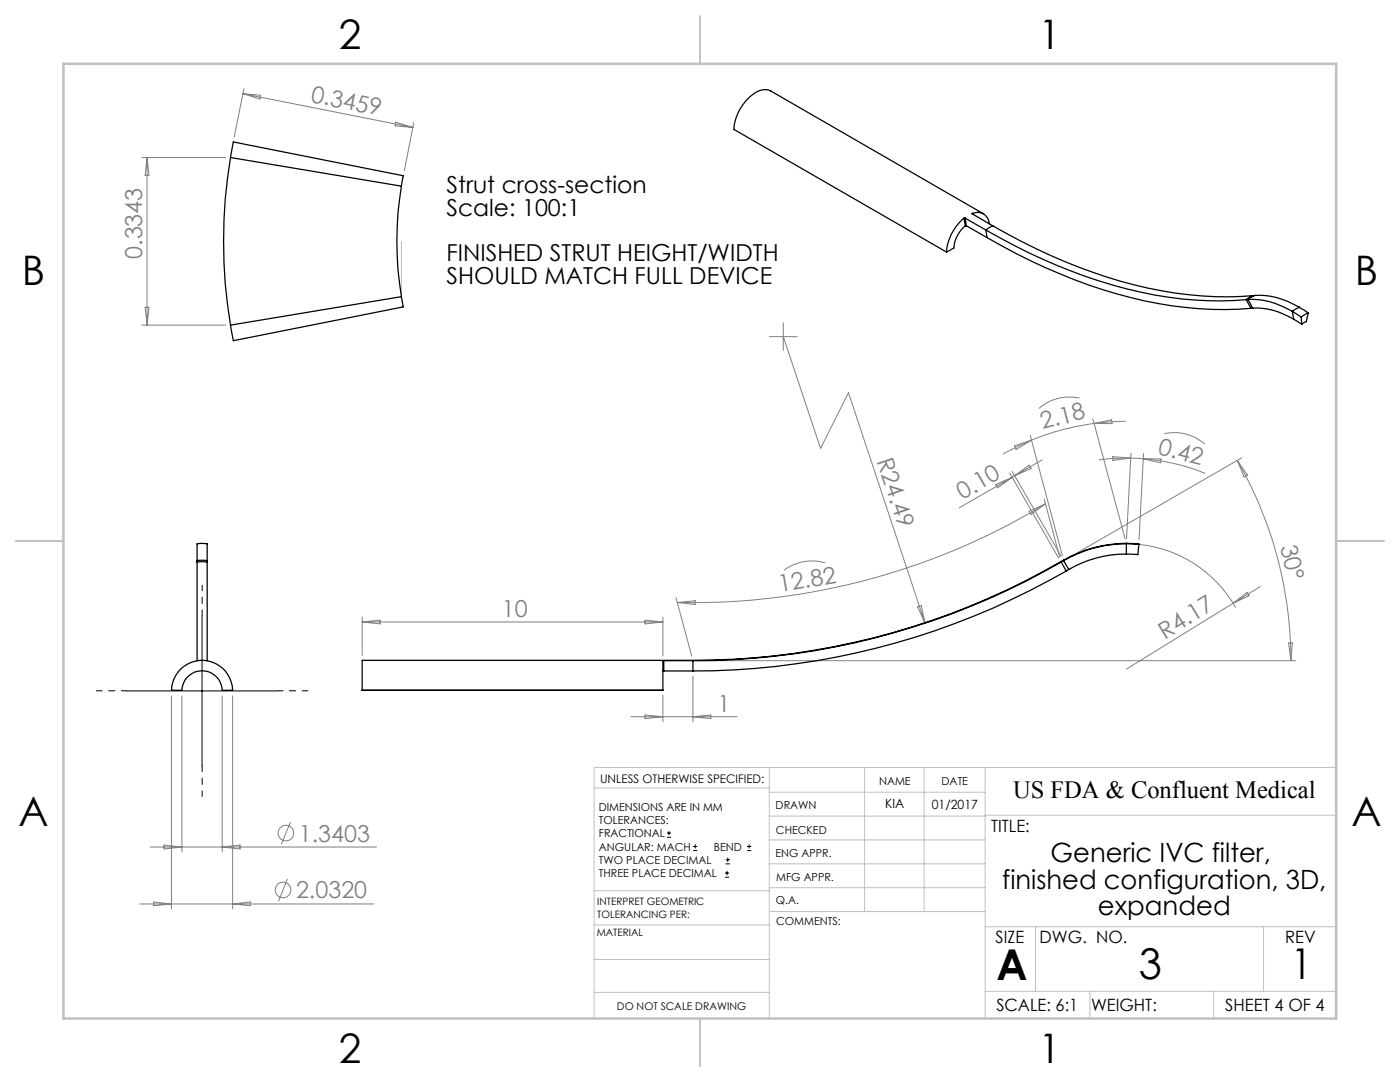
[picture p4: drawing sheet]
<svg xmlns="http://www.w3.org/2000/svg" width="279mm" height="216mm" viewBox="0 0 279 216" stroke-linecap="round" stroke-linejoin="round" font-family="sans-serif">
<g fill="none" stroke="#808080" stroke-width=".2">
<path d="M48.5 18.7l33.9 6.7M48.5 18.7l3.5 .3-.1 .8zM48.7 17.7l-2 9.6M28.3 31.4h16.7M29.4 31.4v33.5M29.4 31.4l.3 3.6h-.7zM79 24.4l3.4 1-3.6-.3zM82.6 24.4l-1.9 9.7M28.3 64.9h16.7M29 61.3h.7l-.3 3.6zM153.6 67.2h5.5M156.3 67.2l7.5 22.3 5.5-11.1 15.3 46"/>
<path d="M156.3 64.4v5.5M215.4 79.4a9.3 9.3 0 0 0-8 2.1M198.7 96.7l3.3-1.5-2.9 2.1zM201.5 94.4l9.7 16.9M202 94.1l9.8 16.9M202 95.2l-10.5 6.1M202.5 89l3.3-1.2-3 1.9zM202.5 94.9l-.5 .3M202.5 94.9l2.9-2.1 .4 .7zM205.6 86.9l6.4 24M205.8 87.8l-2.1 1-3.5 1.8M208 91.8l-5.5 3.1"/>
<path d="M208.4 99.6l3.1 11.6M218.1 83.5l6.4 24M218.4 84.5l3.5-.7v.7zM218.4 84.5a48.5 48.5 0 0 0-12.6 3.3M222.1 91.1l3.5 .3-3.5 .5zM224.7 84.1l-3.2 .1-3.1 .3M225.6 91.4l2.5 .1M225.6 91.4l-3.9 .1-2.4 .3M225.7 90.4l-.9 17.1M228.1 91.5a41.9 41.9 0 0 1 12.5 3M228.1 91.5l3.6 .1-.1 .8zM228.2 90.5l-.9 17.1"/>
<path d="M232.3 86.5a9.4 9.4 0 0 1 8.1 2.1M246.9 91.9a79.8 79.8 0 0 1 10.7 39.9M246.9 91.9l2.1 2.9-.7 .4zM247.8 91.4l-34.7 20M134.9 119.2l3.1 11.7M164.7 112.3a9.3 9.3 0 0 0-8.2 1.5M205.4 102l3.2-1.5-2.8 2.2zM208.6 100.5a135.5 135.5 0 0 1-73.4 19.7M225.8 108.5a25.2 25.2 0 0 1 20.8 12.7M251.5 117.1l-5.4 3.3M34.2 138.9v42.5M36.3 138.9v31.1"/>
<path d="M44.3 138.9v31.1M46.4 138.9v42.5M72.3 123.1v7.7M72.3 124.1h60M72.3 124.1l3.5-.3v.7zM128.7 123.8l3.6 .3-3.6 .4zM132.3 123.1v7.8M132.3 138.7v5.3M135.2 120.2l3.5-.3v.7zM138.3 134.9v9.1M139.3 131.8h119.3M183.1 121.1l.8-.2 .7 3.5z"/>
<path d="M246.1 120.4l-21.3 13.1M246.1 120.4l2.8-2.2 .4 .7zM257.2 128.3h.7l-.3 3.5zM125.9 143h21.2M128.7 142.7l3.6 .3-3.6 .4zM138.3 143l3.6-.3v.7zM30 169h45.1M30.7 180l3.5 .4-3.5 .3zM32.7 168.6l3.6 .4-3.6 .4zM44.3 169l3.6-.4v.8zM57.4 175.4l-1.8 4.4M58 164l-1.8 4.5"/>
<path d="M27.9 180.4h46.7M46.4 180.4l3.6-.4v.7z"/>
<circle cx="56.5" cy="177.6" r="1.55"/>
<circle cx="57.1" cy="166.2" r="1.56"/>
</g>
<g fill="none" stroke="#000" stroke-width=".2">
<path d="M25.3 137.9h30M40.3 122.9v30M133.1 167.1h.8M133.1 166.2h.8M133.5 165.8v.9M138.3 169.7h.8M138.3 168.9h.8M138.7 168.5v.8M144.7 175h.8M144.7 174.2h.8M144.8 172.4h.9M144.8 171.6h.9"/>
<path d="M145.1 173.8v.8M145.2 171.1v.9M149.1 169.7h.8M149.1 168.9h.8M149.5 168.5v.8"/>
</g>
<path d="M25.3 137.8h-6.1M40.3 122.8v-6.1M55.3 137.8h6.1M40.3 152.8v6.1" fill="none" stroke="#000" stroke-width=".2" stroke-dasharray="15.2 1.3 1.3 1.3" stroke-dashoffset="14.1"/>
<g fill="none" stroke="#c0c0c0" stroke-width=".2">
<path d="M80.1 48.2v11M118.6 157.2h34.9M153.5 153.1v50.1M153.5 158.1h43.1M172.5 153.1v28.8M184.4 153.1v28.8M196.6 153.1v50.1M266.7 153.1h-148.1v50.1M118.6 177.7h35M153.5 167.6h43.1M153.5 162.8h43.1M153.5 172.4h43.1"/>
<path d="M153.5 177.1h43.1M196.6 162.7h70.1M118.6 198h34.9M118.6 191.5h34.9M118.6 184.6h35M153.6 181.9h43M196.6 197.8h70.1M196.6 184.9h70.1M206.7 184.9v12.9M217.5 197.8v5.4M242.2 197.8v5.4M252.2 184.9v12.9"/>
</g>
<path d="M139.7 3.2v9.5M3.1 107.9h9.6M266.7 107.9h9.5M139.7 203.2v9.6" fill="none" stroke="#c0c0c0" stroke-width=".25"/>
<path d="M12.7 12.7h254v190.5h-254z" fill="none" stroke="#c0c0c0" stroke-width=".5"/>
<g fill="none" stroke="#000" stroke-width=".25">
<path d="M46 31.4a102.3 102.3 0 0 0 0 33.5M46 31.4l.6-3.1 33.9 6.8-.4 2M46 31.4l34.1 5.7M80.1 37.1a66.7 66.7 0 0 0 0 22.1M80.1 59.2l.4 2-33.9 6.8-.6-3.1M80.1 59.2l-34.1 5.7M192.4 43.5h.2M192.4 43.5a9.6 9.6 0 0 0-3.5 6.8M192.4 43.5l.3 1.5M192.6 43.5l4.1 2.4M192.6 43.5l.3 1.5M192.7 45h.2"/>
<path d="M192.7 45a6.5 6.5 0 0 0-2.3 4.5l-1.5 .8M192.9 45l4.1 2.4M194.1 42.6a2.36 2.36 0 0 1 3.3 2.1M194.1 42.6l4.1 2.5M194.1 42.6l-.1 .1M196.3 42.7l-42.5-24.5a3.4 3.4 0 0 0-3.9 .9 9.4 9.4 0 0 0-3.4 6.7l42.4 24.5M196.7 45.9a101.3 101.3 0 0 0 39.1 13.8 68 68 0 0 0 12.9 .1M196.7 45.9l.3 1.5M197 47.4a105.4 105.4 0 0 0 36.9 13.6 68.4 68.4 0 0 0 15.8 .5M198.2 45.1l-1.5 .8M198.2 45.1a105.1 105.1 0 0 0 36.4 13.4 66.6 66.6 0 0 0 15.5 .5M248.7 59.8l1 1.7"/>
<path d="M249.1 59.8a15.4 15.4 0 0 1 8.8 2.3M249.1 59.8l.9 1.7M249.1 59.8h-.4M250.1 59l-1.4 .8M250.5 58.9l-1.4 .9M250.5 58.9a15.4 15.4 0 0 1 8.8 2.4M250.5 58.9l-.4 .1M250 61.5a14.1 14.1 0 0 1 8.2 2.2M250 61.5h-.3M257.9 62.1l1.8 1.2M257.9 62.1l.3 1.6M258.2 63.7l1.6 1"/>
<path d="M259.3 61.3l-1.4 .8M259.3 61.3l1.8 1.1M259.7 63.3l.1 1.4M261.1 62.4l-1.4 .9M261.1 62.4l-.4 1.8-.9 .5M39.3 112.1v19.7M39.3 112.1h2M39.3 111.9h2M39.3 111.9v-3.4l1-.1 1 .1v3.4M39.3 111.9v.2M41.3 112.1v19.7M41.3 111.9v.2"/>
<path d="M211.7 112.1a146.5 146.5 0 0 1-73.4 19.7M211.7 112.1h.1M211.8 112.1a147 147 0 0 1-73.5 19.7M211.8 112.1l1 1.8M212.2 111.8l.1 .1M212.2 111.8l-.5 .3M212.3 111.9l-.5 .2M212.3 111.9l1 1.7M212.8 113.9a149.2 149.2 0 0 1-74.5 20M213.3 113.6l-.5 .3M224.8 108.4a25.6 25.6 0 0 0-12.6 3.4M224.8 108.4l2.5 .2"/>
<path d="M224.8 108.5a24.9 24.9 0 0 0-12.5 3.4M224.8 110.6a22.9 22.9 0 0 0-11.5 3M224.8 108.5l2.5 .1M224.8 108.4v.1M224.8 108.5v2.1M227.3 108.6l-.2 2.1-2.3-.1M36.2 133.3a6.1 6.1 0 0 1 6.5-1 6.1 6.1 0 0 1 3.7 5.4l-2.1 .1a4 4 0 0 0-4-4 4 4 0 0 0-4 4l-2.1-.1a6.2 6.2 0 0 1 2-4.4zM72.3 137.7h60M132.5 131.8l-.2 .1v5.8M132.5 133.9h-.2M132.5 131.8h5.8M132.5 133.9h5.8"/>
<path d="M132.5 131.8v2.1M138.3 131.8h-66v5.9M138.3 131.8h.1M138.3 131.8v2.1"/>
</g>
<g font-size="8.5">
<text x="198.9" y="195.5">A</text>
<text x="227.3" y="195.4">3</text>
<text x="257.6" y="195.4">1</text>
</g>
<g font-size="8.1">
<text x="67.6" y="9.7">2</text>
<text x="207.3" y="9.7">1</text>
<text x="4.4" y="57">B</text>
<text x="270.4" y="57">B</text>
<text x="3.7" y="164.9">A</text>
<text x="269.7" y="164.9">A</text>
<text x="67.6" y="212.2">2</text>
<text x="207.3" y="212.2">1</text>
</g>
<g font-size="5.3">
<text x="209.7" y="172">Generic IVC filter,</text>
<text x="200" y="177.3">finished configuration, 3D,</text>
<text x="219.1" y="182.6">expanded</text>
</g>
<text font-size="4.9" x="202.2" y="159.3">US FDA &amp; Confluent Medical</text>
<g font-size="4.7" fill="#808080">
<text x="61.9" y="20.3" transform="rotate(11 61.9 20.3)">0.3459</text>
<text x="28.3" y="51.7" transform="rotate(-90 28.3 51.7)">0.3343</text>
<text x="208.1" y="85.7" transform="rotate(-14 208.1 85.7)">2.18</text>
<text x="174.9" y="91.9" transform="rotate(72 174.9 91.9)">R24.49</text>
<text x="231" y="90.6" transform="rotate(14 231 90.6)">0.42</text>
<text x="192.1" y="99.8" transform="rotate(-30 192.1 99.8)">0.10</text>
<text x="255.5" y="109.1" transform="rotate(76 255.5 109.1)">30°</text>
<text x="155.6" y="118.2" transform="rotate(-10 155.6 118.2)">12.82</text>
<text x="100.1" y="123.1">10</text>
<text x="232.5" y="127.6" transform="rotate(-32 232.5 127.6)">R4.17</text>
<text x="143.2" y="142">1</text>
<text x="59.6" y="167.9">1.3403</text>
<text x="59.1" y="179.3">2.0320</text>
</g>
<g font-size="4.7">
<text x="89.1" y="38.6">Strut cross-section</text>
<text x="89.1" y="43.1">Scale: 100:1</text>
<text x="89.1" y="52.2">FINISHED STRUT HEIGHT/WIDTH</text>
<text x="89.1" y="56.7">SHOULD MATCH FULL DEVICE</text>
</g>
<g font-size="3.4">
<text x="197.8" y="166">TITLE:</text>
<text x="198.7" y="188.1">SIZE</text>
<text x="207.5" y="188.1">DWG. NO.</text>
<text x="256.5" y="188.2">REV</text>
<text x="198.8" y="201.7">SCALE: 6:1</text>
<text x="217.7" y="201.8">WEIGHT:</text>
<text x="244.5" y="201.7">SHEET 4 OF 4</text>
</g>
<g font-size="2.5">
<text x="176.7" y="161.3">KIA</text>
<text x="186" y="161.4">01/2017</text>
</g>
<text font-size="2.4" x="119.8" y="156.2">UNLESS OTHERWISE SPECIFIED:</text>
<g font-size="2.2">
<text x="119.5" y="161.8">DIMENSIONS ARE IN MM</text>
<text x="154.8" y="161.4">DRAWN</text>
<text x="175.4" y="156.6">NAME</text>
<text x="187.9" y="156.7">DATE</text>
<text x="119.5" y="164.4">TOLERANCES:</text>
<text x="119.5" y="167.1">FRACTIONAL</text>
<text x="154.9" y="166.3">CHECKED</text>
<text x="119.5" y="169.7">ANGULAR: MACH</text>
<text x="119.5" y="172.4">TWO PLACE DECIMAL</text>
<text x="142.5" y="169.7">BEND</text>
<text x="154.8" y="171">ENG APPR.</text>
<text x="119.5" y="175">THREE PLACE DECIMAL</text>
<text x="154.9" y="175.7">MFG APPR.</text>
<text x="154.9" y="180.4">Q.A.</text>
<text x="154.9" y="184.6">COMMENTS:</text>
</g>
<text font-size="2.1" x="123.1" y="201.6">DO NOT SCALE DRAWING</text>
<g font-size="2">
<text x="119.2" y="180.6">INTERPRET GEOMETRIC</text>
<text x="119.2" y="183.1">TOLERANCING PER:</text>
<text x="119.1" y="186.7">MATERIAL</text>
</g>
</svg>
